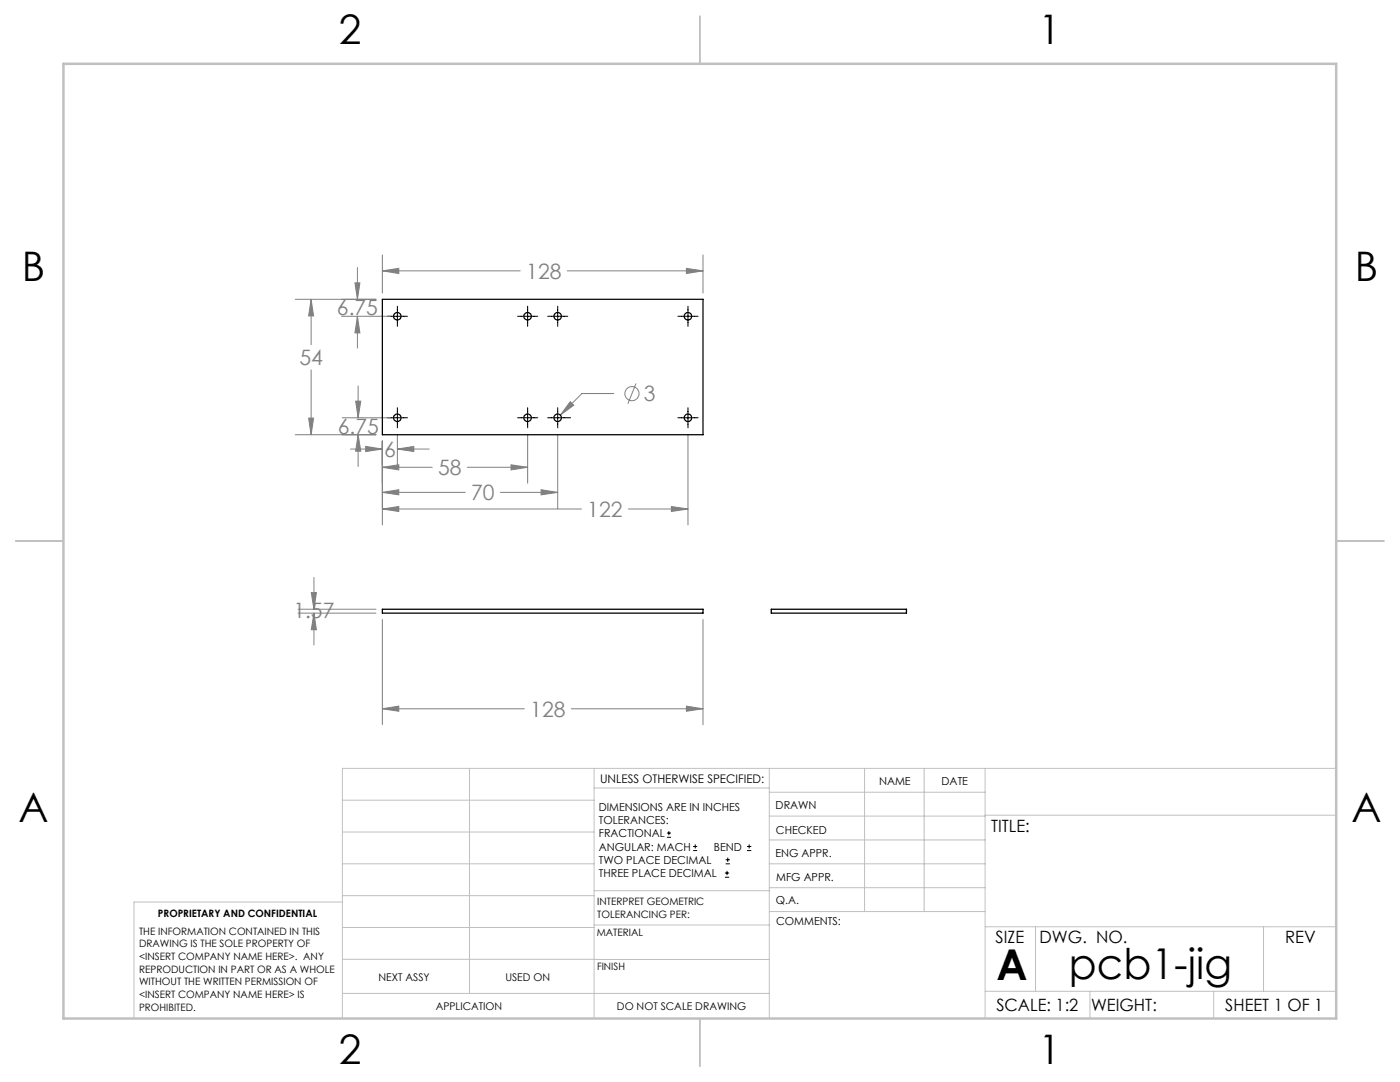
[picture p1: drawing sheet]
<svg xmlns="http://www.w3.org/2000/svg" width="279mm" height="216mm" viewBox="0 0 279 216" stroke-linecap="round" stroke-linejoin="round" font-family="sans-serif">
<g fill="none" stroke="#808080" stroke-width=".2">
<path d="M58.9 59.7h16.1M62.1 59.7l.5 3.3h-1zM62.1 59.7v9.1M70.8 56.4h1l-.5 3.3zM71.3 53.4v6.3M76.3 54l3.3-.4v1zM76.3 50.9v7.6M76.3 54h27.5M113.2 54h27.1M137 53.6l3.3 .4-3.3 .6zM140.3 50.9v7.6M62.1 73.8v12.9"/>
<path d="M68.2 63.1h9.8M71.3 63.1l.5 3.3h-1zM71.3 63.1v6.4M71.5 77v6.4M122.5 78.5h-6.4l-4.3 4.3M126.9 76.5l-1.6 4.1M58.9 86.7h16.1M61.6 83.4h1l-.5 3.3zM68.3 83.4h9.7M70 89.6h6.3M71 80h1l-.5 3.4zM71.5 86.7l.5 3.3h-1z"/>
<path d="M71.5 86.7v6.4M73 89.1l3.3 .5-3.3 .5zM76.3 93.2l3.3-.5v1.1zM76.3 98.2l3.3-.5v1zM76.3 88v16.7M76.3 93.2h10M76.3 98.2h16.6M79.3 89.6l3.3-.5v1zM79.3 86.6v6.2M79.3 89.6h6.4M93.3 93.2h12M99.9 98.2h11.4"/>
<path d="M102 92.7l3.3 .5-3.3 .6zM105.3 86.6v9.8M108 97.7l3.3 .5-3.3 .5zM111.3 86.6v14.8M113.8 80.2l.7 .7-2.7 1.9zM137.3 86.6v18.1M62.1 118.3h1l-.4 3.3zM62.7 115.2v6.4M76.3 101.6l3.3-.5v1zM76.3 101.6h39.7M125.4 101.6h11.9M134 101.1l3.3 .5-3.3 .5z"/>
<path d="M59.5 121.6h15.5M59.5 122.3h15.5M62.7 122.3l.4 3.4h-1zM62.7 122.3v6.4M76.3 123.6v21M140.3 123.6v21M76.3 141.4l3.3-.5v1zM76.3 141.4h28.3M114 141.4h26.3M137 140.9l3.3 .5-3.3 .5z"/>
<circle cx="126.1" cy="78.5" r="1.41"/>
</g>
<g fill="none" stroke="#000" stroke-width=".2">
<path d="M77.3 63.1h4M79.3 61.1v4M103.3 63.1h4M105.3 61.1v4M109.3 63.1h4M111.3 61.1v4M135.3 63.1h4M137.3 61.1v4M77.3 83.4h4M79.3 81.4v4M103.3 83.4h4M105.3 81.4v4"/>
<path d="M109.3 83.4h4.6M111.3 81.4v4M135.3 83.4h4M137.3 81.4v4M133.1 167.1h.8M133.1 166.2h.8M133.5 165.8v.9M138.3 169.7h.8M138.3 168.9h.8M138.7 168.5v.8M144.7 175h.8M144.7 174.2h.8"/>
<path d="M144.8 172.4h.9M144.8 171.6h.9M145.1 173.8v.8M145.2 171.1v.9M149.1 169.7h.8M149.1 168.9h.8M149.5 168.5v.8"/>
</g>
<g fill="none" stroke="#c0c0c0" stroke-width=".2">
<path d="M68.3 159.7h50.3M93.7 153.3v44.9M118.6 153.3v49.9M118.6 157.2h34.9M153.5 153.3v49.9M153.5 158.1h43.1M172.5 153.3v28.6M184.4 153.3v28.6M196.6 153.3v49.9M266.7 153.3h-198.4v49.9M68.3 178.7h50.3M68.3 172.4h50.3"/>
<path d="M68.3 166h50.3M68.3 180h-41.6v23.2M118.6 177.7h35M153.5 167.6h43.1M153.5 162.8h43.1M153.5 172.4h43.1M153.5 177.1h43.1M196.6 162.7h70.1M68.3 198.2h85.2M68.3 191.4l85.2 .1M68.3 185.1h50.3M118.6 184.6h35"/>
<path d="M153.6 181.9h43M196.6 197.8h70.1M196.6 184.9h70.1M206.7 184.9v12.9M217.5 197.8v5.4M242.2 197.8v5.4M252.2 184.9v12.9"/>
</g>
<path d="M139.7 3.2v9.5M3.1 107.9h9.6M266.7 107.9h9.5M139.7 203.2v9.6" fill="none" stroke="#c0c0c0" stroke-width=".25"/>
<path d="M12.7 12.7h254v190.5h-254z" fill="none" stroke="#c0c0c0" stroke-width=".5"/>
<path d="M76.3 141.4l3.3-.5v1zM137 140.9l3.3 .5-3.3 .5zM62.1 118.3h1l-.4 3.3zM62.7 122.3l.4 3.4h-1zM62.1 59.7l.5 3.3h-1zM61.6 83.4h1l-.5 3.3zM79.3 89.6l3.3-.5v1zM73 89.1l3.3 .5-3.3 .5zM76.3 93.2l3.3-.5v1.1zM102 92.7l3.3 .5-3.3 .6zM76.3 98.2l3.3-.5v1zM108 97.7l3.3 .5-3.3 .5zM76.3 101.6l3.3-.5v1zM134 101.1l3.3 .5-3.3 .5zM137 53.6l3.3 .4-3.3 .6zM76.3 54l3.3-.4v1zM113.8 80.2l-2 2.6 2.7-1.9zM71.3 63.1l.5 3.3h-1zM70.8 56.4h1l-.5 3.3zM71 80h1l-.5 3.4zM71.5 86.7l.5 3.3h-1z" fill="#808080"/>
<g fill="none" stroke="#000" stroke-width=".25">
<path d="M76.3 59.7h64v27h-64zM76.3 121.6h64v.7h-64zM153.9 121.6h27v.7h-27z"/>
<circle cx="79.3" cy="63.1" r=".75"/>
<circle cx="105.3" cy="63.1" r=".75"/>
<circle cx="111.3" cy="63.1" r=".74"/>
<circle cx="137.3" cy="63.1" r=".74"/>
<circle cx="79.3" cy="83.3" r=".75"/>
<circle cx="105.3" cy="83.3" r=".75"/>
<circle cx="111.3" cy="83.4" r=".74"/>
<circle cx="137.3" cy="83.4" r=".74"/>
</g>
<g font-size="8.5">
<text x="198.9" y="195.5">A</text>
<text x="213.3" y="195.4">pcb1-jig</text>
</g>
<g font-size="8.1">
<text x="67.6" y="8.9">2</text>
<text x="207.3" y="8.9">1</text>
<text x="4.4" y="56.2">B</text>
<text x="270.4" y="56.2">B</text>
<text x="3.7" y="164.1">A</text>
<text x="269.7" y="164.1">A</text>
<text x="67.6" y="212.4">2</text>
<text x="207.3" y="212.4">1</text>
</g>
<g font-size="4.2" fill="#808080">
<text x="105" y="55.6">128</text>
<text x="67.2" y="62.9">6.75</text>
<text x="59.8" y="72.9">54</text>
<text x="128.5" y="80.1">3</text>
<text x="67.4" y="86.6">6.75</text>
<text x="76.6" y="91.2">6</text>
<text x="87.4" y="94.8">58</text>
<text x="94" y="99.8">70</text>
<text x="117.2" y="103.2">122</text>
<text x="58.5" y="123.4">1.57</text>
<text x="105.8" y="143">128</text>
</g>
<g font-size="3.4">
<text x="197.8" y="166">TITLE:</text>
<text x="198.7" y="188.1">SIZE</text>
<text x="207.5" y="188.1">DWG. NO.</text>
<text x="256.5" y="188.2">REV</text>
<text x="198.8" y="201.7">SCALE: 1:2</text>
<text x="217.7" y="201.8">WEIGHT:</text>
<text x="244.5" y="201.7">SHEET 1 OF 1</text>
</g>
<text font-size="2.4" x="119.8" y="156.2">UNLESS OTHERWISE SPECIFIED:</text>
<g font-size="2.2">
<text x="119.5" y="161.8">DIMENSIONS ARE IN INCHES</text>
<text x="154.8" y="161.4">DRAWN</text>
<text x="175.4" y="156.6">NAME</text>
<text x="187.9" y="156.7">DATE</text>
<text x="119.5" y="164.4">TOLERANCES:</text>
<text x="119.5" y="167.1">FRACTIONAL</text>
<text x="154.9" y="166.3">CHECKED</text>
<text x="119.5" y="169.7">ANGULAR: MACH</text>
<text x="119.5" y="172.4">TWO PLACE DECIMAL</text>
<text x="142.5" y="169.7">BEND</text>
<text x="154.8" y="171">ENG APPR.</text>
<text x="119.5" y="175">THREE PLACE DECIMAL</text>
<text x="154.9" y="175.7">MFG APPR.</text>
<text x="154.9" y="180.4">Q.A.</text>
<text x="154.9" y="184.6">COMMENTS:</text>
</g>
<g font-size="2.1">
<text x="75.5" y="195.7">NEXT ASSY</text>
<text x="100.9" y="195.7">USED ON</text>
<text x="86.9" y="201.5">APPLICATION</text>
<text x="123.1" y="201.6">DO NOT SCALE DRAWING</text>
</g>
<g font-size="2">
<text x="31.5" y="182.9">PROPRIETARY AND CONFIDENTIAL</text>
<text x="119.2" y="180.6">INTERPRET GEOMETRIC</text>
<text x="119.2" y="183.1">TOLERANCING PER:</text>
<text x="27.8" y="186.5">THE INFORMATION CONTAINED IN THIS</text>
<text x="27.8" y="189">DRAWING IS THE SOLE PROPERTY OF</text>
<text x="27.8" y="191.6">&lt;INSERT COMPANY NAME HERE&gt;. ANY</text>
<text x="119.1" y="186.7">MATERIAL</text>
<text x="27.8" y="194.1">REPRODUCTION IN PART OR AS A WHOLE</text>
<text x="27.8" y="196.6">WITHOUT THE WRITTEN PERMISSION OF</text>
<text x="119.1" y="193.5">FINISH</text>
<text x="27.8" y="199.1">&lt;INSERT COMPANY NAME HERE&gt; IS</text>
<text x="27.8" y="201.7">PROHIBITED.</text>
</g>
</svg>
